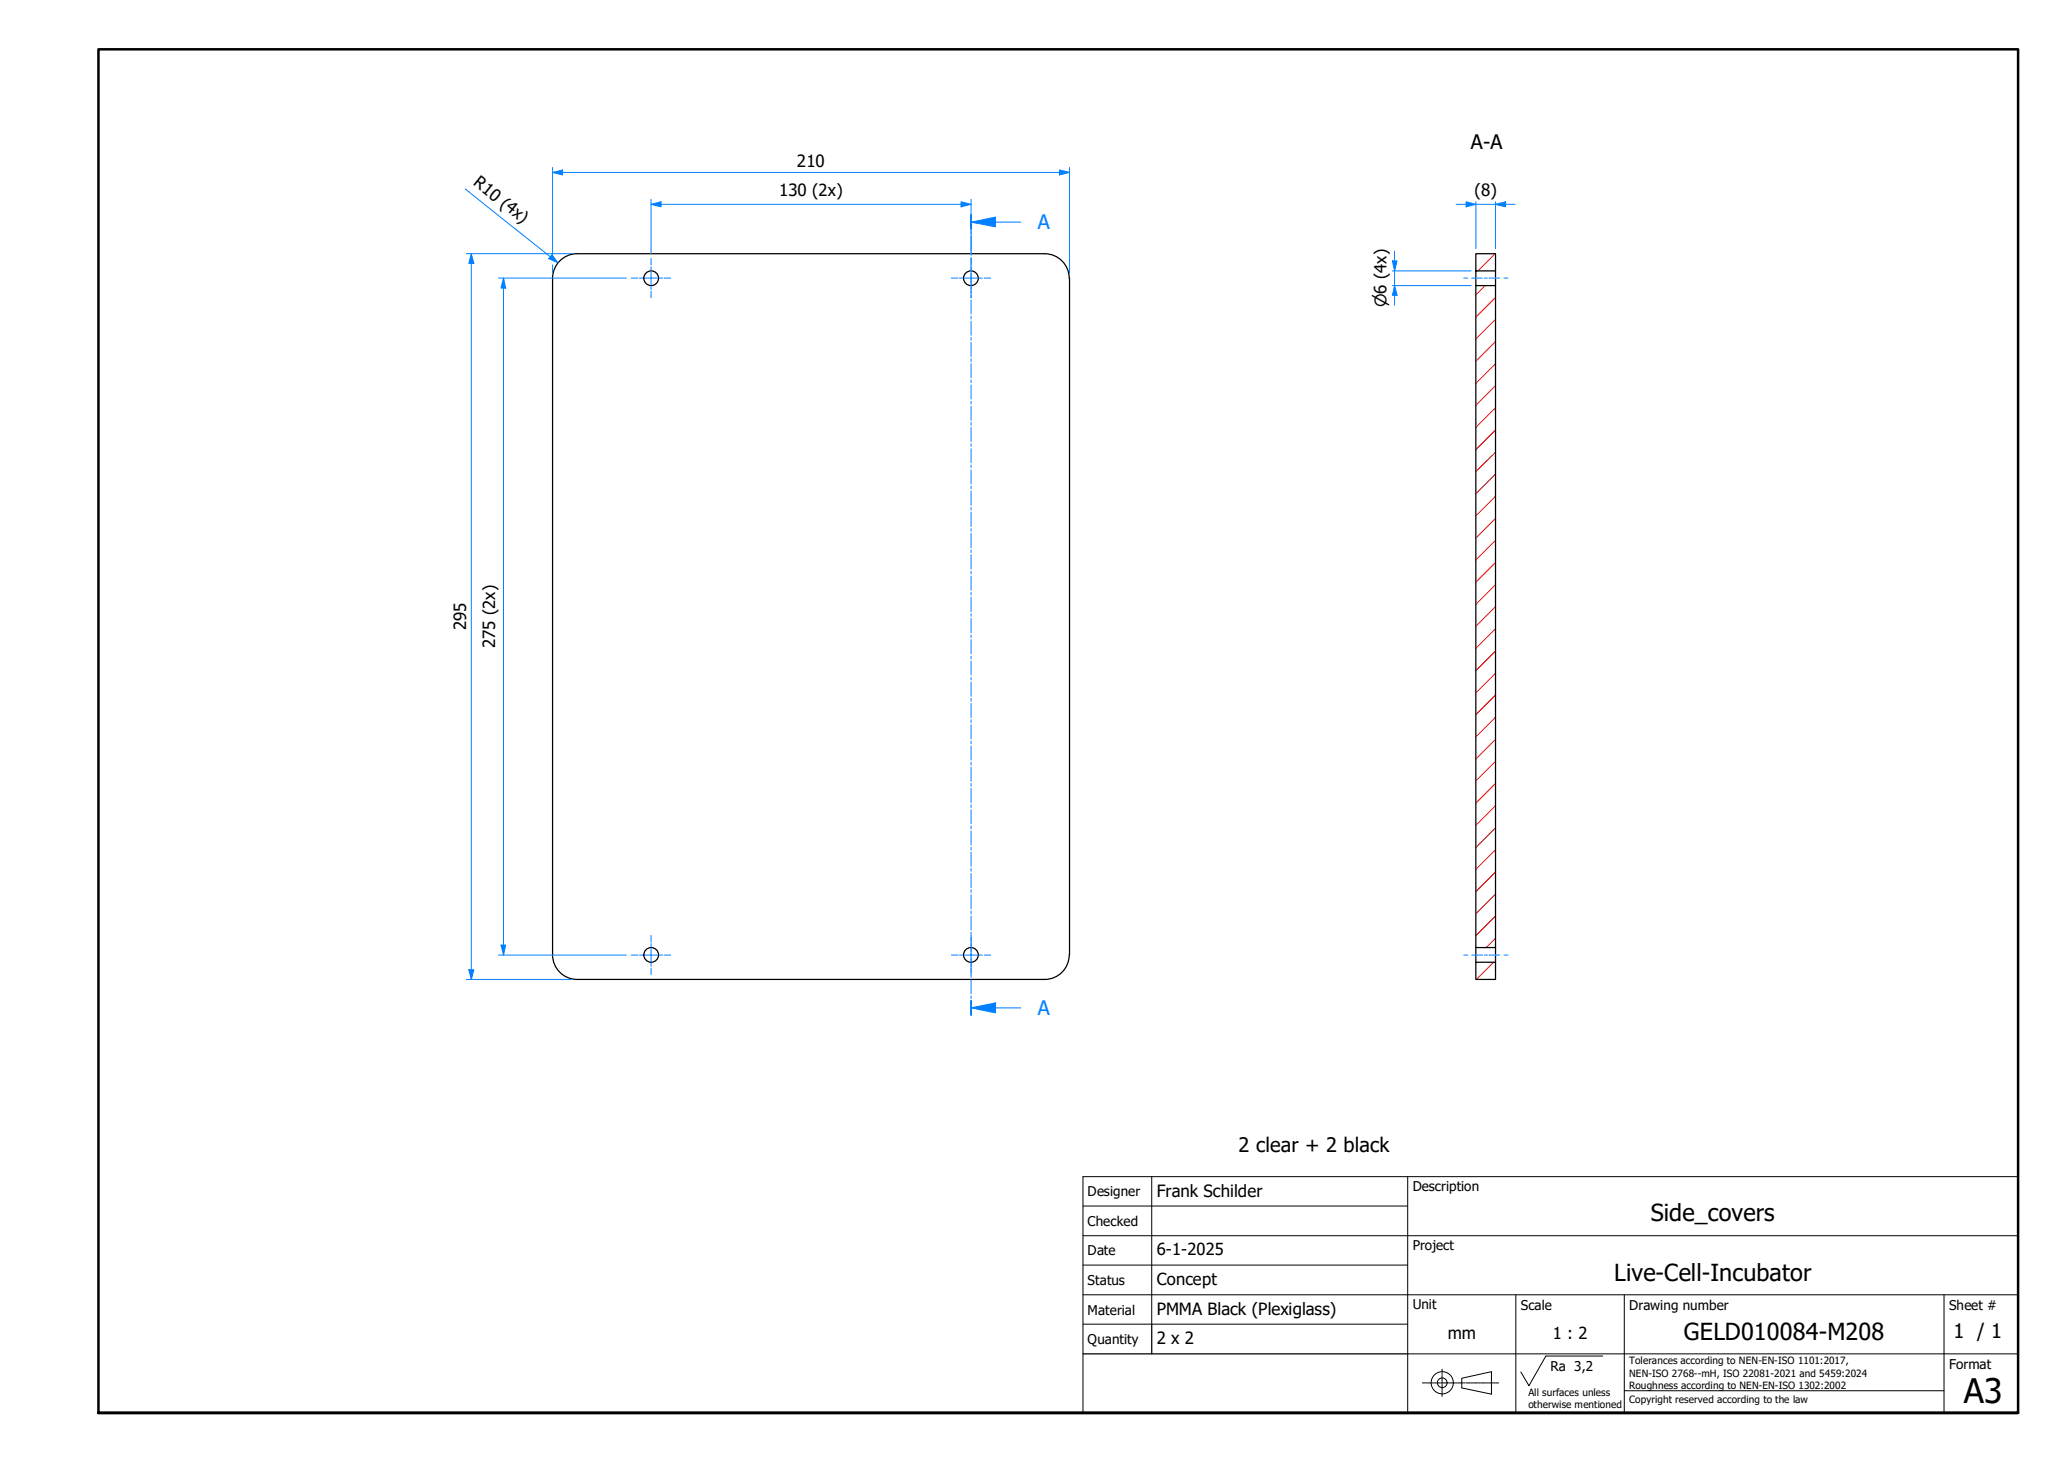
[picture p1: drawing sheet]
<svg xmlns="http://www.w3.org/2000/svg" width="420mm" height="297mm" viewBox="0 0 420 297" stroke-linecap="round" stroke-linejoin="round" font-family="sans-serif">
<!-- layer: Hatch -->
<g fill="none" stroke="#f00" stroke-width=".2">
<path d="M301.8 58l-2 1.9M303.8 51.5l-3.5 3.5M303.8 78.3l-4 4M303.8 73.9l-4 4M303.8 69.4l-4 4M303.8 64.9l-4 4M303.8 60.4l-4 4M303.8 96.3l-4 4M303.8 91.9l-4 3.9M303.8 87.4l-4 4M303.8 82.9l-4 4M303.8 118.8l-4 4"/>
<path d="M303.8 114.3l-4 4M303.8 109.8l-4 4M303.8 105.3l-4 4M303.8 100.8l-4 4M303.8 136.8l-4 4M303.8 132.3l-4 4M303.8 127.7l-4 4M303.8 123.2l-4 4M303.8 159.2l-4 4M303.8 154.7l-4 4M303.8 150.2l-4 4M303.8 145.7l-4 4"/>
<path d="M303.8 141.2l-4 4M303.8 177.2l-4 4M303.8 172.6l-4 4M303.8 168.2l-4 4M303.8 163.7l-4 4M303.5 195.5l-3.5 3.5M303.8 190.6l-1.9 1.9M303.8 186.1l-4 4M303.8 181.7l-4 4"/>
</g>
<!-- layer: Visible Edges(TU) -->
<g fill="none" stroke="#000" stroke-width=".25">
<path d="M112.3 56.5v137.5a5 5 0 0 0 5 5M117.3 51.5a5 5 0 0 0-5 5M117.3 51.5h94.9a5 5 0 0 1 5 5M217.3 56.5v137.5M299.8 58h4v134.5h-4zM299.8 55h4v-3.5h-4v6.5M303.8 55v3M217.2 194a5 5 0 0 1-5 5h-94.9M299.8 195.5h4v3.5h-4zM299.8 192.5v3M303.8 192.5v3"/>
<circle cx="132.3" cy="56.5" r="1.49"/>
<circle cx="197.3" cy="56.5" r="1.49"/>
<circle cx="132.3" cy="194" r="1.49"/>
<circle cx="197.3" cy="194" r="1.49"/>
</g>
<!-- layer: Section View Lines(TU) -->
<g fill="none" stroke="#0080ff" stroke-width=".2">
<path d="M197.3 43.7v2.8M197.3 47v.5M197.3 48v2.8M197.3 51.3v.6M197.3 52.3v2.9M197.3 55.6v.6M197.3 56.6v2.9M197.3 59.9v.6M197.3 45.1h4.9M197.3 60.9v2.9M197.3 64.2v.6M197.3 65.3v2.8"/>
<path d="M197.3 68.6v.5M197.3 69.6v2.8M197.3 72.9v.6M197.3 73.9v2.9M197.3 77.2v.6M197.3 78.2v2.9M197.3 81.5v.6M197.3 82.5v2.9M197.3 85.8v.6M197.3 86.9v2.8M197.3 90.2v.5M197.3 91.2v2.8"/>
<path d="M197.3 94.5v.5M197.3 95.5v2.8M197.3 98.8v.5M197.3 99.7v3M197.3 103.1v.5M197.3 104.1v2.9M197.3 107.4v.5M197.3 108.4v2.9M197.3 111.7v.6M197.3 112.7v2.9M197.3 116.1v.5M197.3 117v2.9"/>
<path d="M197.3 120.4v.5M197.3 121.3v3M197.3 124.7v.5M197.3 125.7v2.9M197.3 129v.5M197.3 130v2.8M197.3 133.3v.5M197.3 134.3v2.8M197.3 137.7v.5M197.3 138.6v2.9M197.3 141.9v.6M197.3 142.9v2.9"/>
<path d="M197.3 146.2v.6M197.3 147.2v2.9M197.3 150.5v.6M197.3 151.6v2.8M197.3 154.9v.5M197.3 155.9v2.8M197.3 159.2v.6M197.3 160.2v2.9M197.3 163.5v.6M197.3 164.5v2.9M197.3 167.8v.6M197.3 168.8v2.9"/>
<path d="M197.3 172.1v.6M197.3 173.2v2.8M197.3 176.5v.5M197.3 177.5v2.8M197.3 180.8v.5M197.3 181.8v2.8M197.3 185.1v.6M197.3 186.1v2.9M197.3 189.4v.6M197.3 190.4v2.9M197.3 193.7v.5M197.3 194.7v2.9"/>
<path d="M197.3 198v.6M197.3 199.1v2.8M197.3 202.4v.5M197.3 203.3v2.9"/>
</g>
<path d="M197.3 43.7v2.8M197.3 203.3v2.9" fill="none" stroke="#0080ff" stroke-width=".38"/>
<path d="M197.3 45.1l4.9-1v2z" fill="#0080ff"/>
<path d="M197.3 45.1l4.9-1v2zM202.2 45.1h5.2M197.3 204.8h4.9" fill="none" stroke="#0080ff" stroke-width=".2"/>
<path d="M197.3 204.8l4.9-1v2z" fill="#0080ff"/>
<path d="M197.3 204.8l4.9-1v2zM202.2 204.8h5.2" fill="none" stroke="#0080ff" stroke-width=".2"/>
<!-- layer: Visible (ISO) -->
<path d="M20 287.1v-277.1h390v277.1h-390h390" fill="none" stroke="#000" stroke-width=".51"/>
<!-- layer: Sketch Geometry(TU) -->
<g fill="none" stroke="#000" stroke-width=".2">
<path d="M220 239.1h190v48h-190zM234 239.1v29.9M286 239.1v48M220 245h66M220 251.1h190M220 257h66M220 269h66M220 263.1h190M286 275.1h124M308 263.1v24M314.1 275.5h11.5M330 263.1v24"/>
<path d="M395 263.1v24M330 282.6h65"/>
</g>
<path d="M220 275.1h66M234 269v6.1" fill="none" stroke="#000" stroke-width=".25"/>
<!-- layer: Leader Lines(TU) -->
<g fill="none" stroke="#000" stroke-width=".2">
<path d="M314.1 275.5l-3.5 6-1.6-2.7M297 280l6-1.3v4.6l-6-1.3z"/>
<circle cx="293" cy="280.9" r="2.25"/>
<circle cx="293" cy="280.9" r=".98"/>
</g>
<!-- layer: Centerline(TU) -->
<g fill="none" stroke="#000" stroke-width=".2">
<path d="M293 278.2v.6M293 279v.3M293 279.4v1.3M289 281h.5M289.6 281h.3M290 281h1.1M291.2 281h.3M291.6 281h1M292.7 281h.3M293 280.8v.3M293 281.3v1.2M293 282.6v.3"/>
<path d="M293 283.1v.6M293.1 281h1.1M294.3 281h.3M294.7 281h1M295.8 281h.3M296.2 281h1M297.4 281h.2M297.8 281h1M299 281h.2M299.3 281h1.1M300.5 281h.2M300.9 281h1"/>
<path d="M302.1 281h.2M302.5 281h1M303.6 281h.2M304 281h.5"/>
</g>
<!-- layer: Dimensions(TU) -->
<path d="M111.8 52.2l1.5 1.2" fill="none" stroke="#0080ff" stroke-width=".2"/>
<path d="M112.1 51.7l1.2 1.7-1.8-.8z" fill="#0080ff"/>
<path d="M94.6 38.4l17.2 13.8M112.3 35h2M112.1 51.7l1.2 1.7-1.8-.8z" fill="none" stroke="#0080ff" stroke-width=".2"/>
<path d="M112.3 35l2-.5v1z" fill="#0080ff"/>
<path d="M112.3 35l2-.5v1zM215.3 35h2" fill="none" stroke="#0080ff" stroke-width=".2"/>
<path d="M215.3 34.5l2 .5-2 .5z" fill="#0080ff"/>
<path d="M112.3 34v17.7M114.3 35h101M215.3 34.5l2 .5-2 .5zM217.3 34v21.5M95.8 51.5v2M112.3 53.8v1.7" fill="none" stroke="#0080ff" stroke-width=".2"/>
<path d="M95.8 51.5l.5 2h-1.1z" fill="#0080ff"/>
<path d="M95.8 51.5l.5 2h-1.1zM95.8 197v2" fill="none" stroke="#0080ff" stroke-width=".2"/>
<path d="M95.2 197h1.1l-.5 2z" fill="#0080ff"/>
<path d="M94.7 51.5h17.8M95.8 53.5v143.5M102.3 56.5v2M112.6 51.5h3.7M94.7 199h21.6M95.2 197h1.1l-.5 2z" fill="none" stroke="#0080ff" stroke-width=".2"/>
<!-- layer: Centerline(TU) -->
<path d="M297.4 56.5h.8M299 56.5h2.2M301.6 56.5h.6M302.5 56.5h2.2M305.6 56.5h.8M297.4 194h.8M299 194h2.2M301.6 194h.6M302.5 194h2.2M305.6 194h.8" fill="none" stroke="#0080ff" stroke-width=".2"/>
<!-- layer: Center Mark(TU) -->
<g fill="none" stroke="#0080ff" stroke-width=".2">
<path d="M128.3 56.5h1.3M129.9 56.5h.7M130.9 56.5h2.7M132.3 52.5v1.3M132.3 54.2v.6M132.3 55.2v2.6M132.3 58.2v.7M132.3 59.2v1.3M133.9 56.5h.7M134.9 56.5h1.4M193.3 56.5h1.3M194.9 56.5h.7"/>
<path d="M196 56.5h2.6M197.3 52.5v1.3M197.3 54.2v.6M197.3 55.2v2.6M197.3 58.2v.7M197.3 59.2v1.3M198.9 56.5h.7M200 56.5h1.3M128.3 194h1.3M129.9 194h.7M130.9 194h2.7M132.3 190v1.4"/>
<path d="M132.3 191.7v.6M132.3 192.7v2.7M132.3 195.7v.6M132.3 196.7v1.3M133.9 194h.7M134.9 194h1.4M193.3 194h1.3M194.9 194h.7M196 194h2.6M197.3 190v1.4M197.3 191.7v.6M197.3 192.7v2.7"/>
<path d="M197.3 195.7v.6M197.3 196.7v1.3M198.9 194h.7M200 194h1.3"/>
</g>
<!-- layer: Dimensions(TU) -->
<path d="M102.3 56.5l.4 2h-.9z" fill="#0080ff"/>
<path d="M102.3 56.5l.4 2h-.9zM102.3 192v2" fill="none" stroke="#0080ff" stroke-width=".2"/>
<path d="M101.8 192h.9l-.4 2z" fill="#0080ff"/>
<path d="M101.3 56.5h26M102.3 58.5v133.5M132.3 41.5h2M101.3 194h26M101.8 192h.9l-.4 2z" fill="none" stroke="#0080ff" stroke-width=".2"/>
<path d="M132.3 41.5l2-.5v1z" fill="#0080ff"/>
<path d="M132.3 41.5l2-.5v1zM195.3 41.5h2" fill="none" stroke="#0080ff" stroke-width=".2"/>
<path d="M195.3 41l2 .5-2 .5z" fill="#0080ff"/>
<path d="M132.3 40.5v11M134.3 41.5h61M195.3 41l2 .5-2 .5zM197.3 40.5v11M303.8 41.5h2.1" fill="none" stroke="#0080ff" stroke-width=".2"/>
<path d="M303.8 41.5l2.1-.5v1z" fill="#0080ff"/>
<path d="M297.9 41.5h1.9M303.8 41.5l2.1-.5v1z" fill="none" stroke="#0080ff" stroke-width=".2"/>
<path d="M297.9 41l1.9 .5-1.9 .5z" fill="#0080ff"/>
<path d="M283.3 53v2M295.8 41.5h2.1M297.9 41l1.9 .5-1.9 .5zM299.8 41.5h4M299.8 41v9.5M303.8 41v9.5M305.9 41.5h1.9" fill="none" stroke="#0080ff" stroke-width=".2"/>
<path d="M282.9 53h.9l-.5 2z" fill="#0080ff"/>
<path d="M282.9 53h.9l-.5 2zM283.3 58v2" fill="none" stroke="#0080ff" stroke-width=".2"/>
<path d="M283.3 58l.5 2h-.9z" fill="#0080ff"/>
<path d="M282.9 55h16M282.9 58h16M283.3 58l.5 2h-.9zM283.3 51v2M283.3 55v3M283.3 60v2" fill="none" stroke="#0080ff" stroke-width=".2"/>
<text font-size="6.9" x="399" y="285">A3</text>
<g font-size="4.8">
<text x="335.4" y="248">Side_covers</text>
<text x="328" y="260.3">Live-Cell-Incubator</text>
<text x="342.1" y="272.3">GELD010084-M208</text>
</g>
<g font-size="4.1">
<text x="298.8" y="30.3">A-A</text>
<text x="251.7" y="234">2 clear + 2 black</text>
<text x="396.9" y="271.8">1 / 1</text>
</g>
<g font-size="4.1" fill="#0080ff">
<text x="210.9" y="46.6">A</text>
<text x="210.9" y="206.3">A</text>
</g>
<g font-size="3.4">
<text x="161.9" y="34">210</text>
<text x="96" y="37.4" transform="rotate(39 96 37.4)">R10 (4x)</text>
<text x="158.3" y="39.8">130 (2x)</text>
<text x="299.6" y="39.8">(8)</text>
<text x="94.7" y="128.1" transform="rotate(-90 94.7 128.1)">295</text>
<text x="100.6" y="131.7" transform="rotate(-90 100.6 131.7)">275 (2x)</text>
<text x="235" y="243.1">Frank Schilder</text>
<text x="235" y="255.1">6-1-2025</text>
<text x="235" y="261.1">Concept</text>
<text x="235" y="267.1">PMMA Black (Plexiglass)</text>
<text x="235" y="273.1">2 x 2</text>
<text x="294.1" y="272">mm</text>
<text x="315.5" y="272.1">1 : 2</text>
</g>
<text font-size="3.2" x="281.7" y="62.5" transform="rotate(-90 281.7 62.5)">⌀6 (4x)</text>
<g font-size="2.7">
<text x="221" y="243.1">Designer</text>
<text x="287" y="242">Description</text>
<text x="221" y="249.1">Checked</text>
<text x="221" y="255.1">Date</text>
<text x="287" y="254">Project</text>
<text x="221" y="261.1">Status</text>
<text x="221" y="267.1">Material</text>
<text x="287" y="266.1">Unit</text>
<text x="309" y="266.1">Scale</text>
<text x="331" y="266.1">Drawing number</text>
<text x="396" y="266.1">Sheet #</text>
<text x="221" y="273.1">Quantity</text>
<text x="315" y="278.6">Ra 3,2</text>
<text x="396" y="278.1">Format</text>
</g>
<g font-size="2">
<text x="331" y="277.2">Tolerances according to NEN-EN-ISO 1101:2017,</text>
<text x="331" y="279.7">NEN-ISO 2768--mH, ISO 22081-2021 and 5459:2024</text>
<text x="310.5" y="283.6">All surfaces unless</text>
<text x="310.5" y="286.1">otherwise mentioned</text>
<text x="331" y="285.1">Copyright reserved according to the law</text>
<text x="331" y="282.1">Roughness according to NEN-EN-ISO 1302:2002</text>
</g>
</svg>
